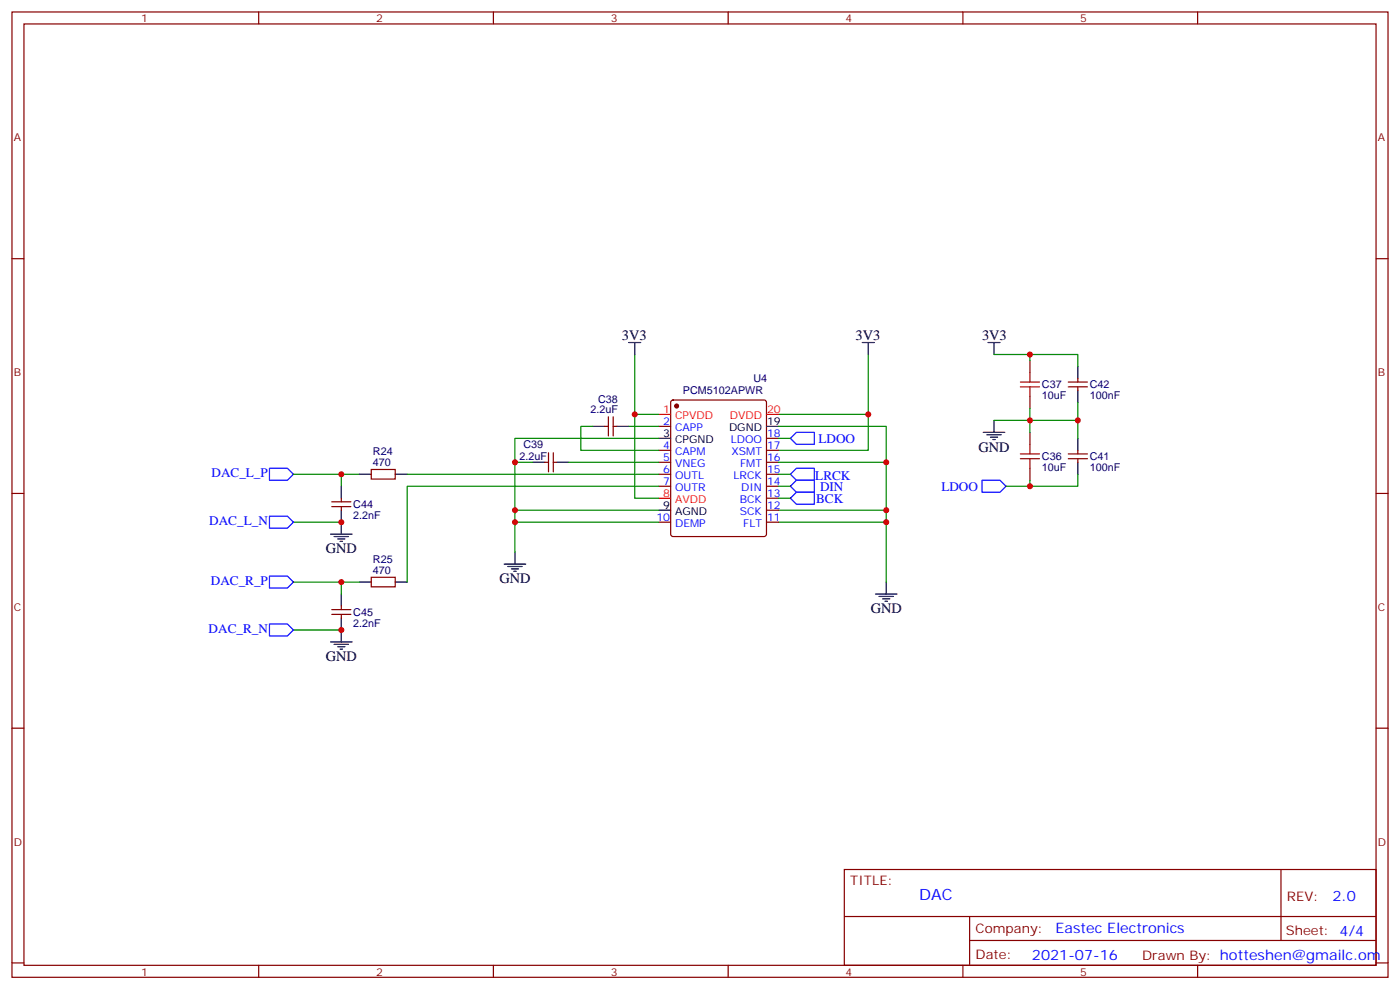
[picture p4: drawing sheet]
<svg xmlns="http://www.w3.org/2000/svg" width="412mm" height="292mm" viewBox="0 0 412 292" stroke-linecap="round" stroke-linejoin="round" font-family="sans-serif">
<g fill="none" stroke="#870000" stroke-width=".35">
<path d="M3.5 3.5h405.4v284.4h-405.4zM7.1 7.1h398.2v277.2h-398.2zM76.2 3.5v3.6M145.3 3.5v3.6M214.5 3.5v3.6M283.6 3.5v3.6M352.8 3.5v3.6M3.5 76.2h3.6M405.3 76.2h3.6M197.8 118l.5-.2h26.8l.5 .2 .2 .5v38.8l-.3 .5-.4 .2h-26.8l-.5-.2-.2-.5v-38.8zM303.4 106.2v3.5M303.4 116.8v3.5"/>
<path d="M314.7 113.9h5.6M314.7 112.5h5.6M317.5 111.5v1M317.5 113.9v1.1M109.4 138.3h7v2.8h-7zM160.5 136.2h1.1M161.6 133.3v5.7M163 136.2h1M163 133.3v5.7M178.2 125.6h1M179.2 122.8v5.6M180.6 125.6h1.1"/>
<path d="M180.6 122.8v5.6M194 125.6h3.6M194 132.6h3.6M194 136.2h3.6M194 139.7h3.6M225.8 132.6h3.5M225.8 136.2h3.5M225.8 139.7h3.5M225.8 129.1h3.5M303.4 127.4v3.5M303.4 137.9v3.6M314.7 135.1h5.6"/>
<path d="M314.7 133.7h5.6M317.5 132.6v1.1M317.5 135.1v1.1M3.5 145.3h3.6M97.7 149.2h5.7M97.7 147.8h5.7M100.5 146.8v1M100.5 149.2v1.1M194 143.2h3.6M194 153.8h3.6M225.8 143.2h3.5M225.8 153.8h3.5"/>
<path d="M225.8 150.3h3.5M225.8 146.8h3.5M405.3 145.3h3.6M97.7 179.6h5.7M100.5 178.5v1.1M109.4 170h7v2.9h-7zM97.7 181h5.7M100.5 181v1M3.5 214.5h3.6M405.3 214.5h3.6M248.7 256.1h156.6v28.2h-156.6zM377.3 256.1v20.9"/>
<path d="M248.7 270h156.5M285.6 277h119.6M285.6 270v14.1M3.5 283.6h3.6M76.2 284.3v3.6M145.3 284.3v3.6M214.5 284.3v3.6M283.6 284.3v3.6M352.8 284.3v3.6M405.3 283.6h3.6"/>
</g>
<g fill="none" stroke="#008700" stroke-width=".35">
<path d="M187 104.4v17.7M255.8 104.4v28.2h-26.5M292.8 104.4h24.7v3.5M303.4 104.4v1.8M317.5 118.5v5.3h-24.7M86.4 139.7h14.1M105.8 139.7h-5.3v3.5M119.9 139.7h74.1M151.7 136.2h5.3M167.6 136.2h26.4M174.6 125.6h-3.5v7h22.9M185.2 125.6h8.8"/>
<path d="M194 129.1h-42.3v24.7M194 122.1h-7v24.7h7M229.3 125.6h31.8v45.8M229.3 122.1h26.5M229.3 139.7h3.5M229.3 129.1h3.5M229.3 136.2h31.8M303.4 120.3v7.1M317.5 139.7v3.5h-21.2M317.5 123.8v5.3M86.4 153.8h14.1M151.7 150.3h42.3"/>
<path d="M194 153.8h-42.3v8.8M194 143.2h-74.1v28.2M229.3 153.8h31.8M229.3 150.3h31.8M229.3 146.8h3.5M229.3 143.2h3.5M303.4 141.5v1.7M86.4 171.4h14.1M105.8 171.4h-5.3v3.6M86.4 185.6h14.1"/>
</g>
<g fill="none" stroke="#000" stroke-width=".35">
<path d="M185.2 100.9h3.5M187 100.9v3.5M254 100.9h3.5M255.8 100.9v3.5M291 100.9h3.6M292.8 100.9v3.5M317.5 107.9v3.6M317.5 115v3.5M105.8 139.7h3.6M116.4 139.7h3.5M157 136.2h3.5M164 136.2h3.6"/>
<path d="M174.6 125.6h3.6M181.7 125.6h3.5M194 129.1h3.6M225.8 125.6h3.5M289.6 127.4h6.4M290.7 128.1h4.2M291.7 128.8h2.2M292.5 129.5h.7M292.8 123.8v3.6M317.5 129.1v3.5M317.5 136.2v3.5M97.4 157.3h6.3"/>
<path d="M98.4 158h4.3M99.5 158.7h2.1M100.2 159.5h.7M100.5 143.2v3.6M100.5 150.3v7M194 150.3h3.6M100.5 175v3.5M105.8 171.4h3.6M116.4 171.4h3.5M148.5 166.2h6.4M149.6 166.9h4.2M150.6 167.6h2.2"/>
<path d="M151.3 168.3h.7M151.7 162.6v3.6M257.9 175h6.3M258.9 175.7h4.3M260 176.4h2.1M260.7 177.1h.7M261.1 171.4v3.6M97.4 189.1h6.3M98.4 189.8h4.3M99.5 190.5h2.1M100.2 191.2h.7M100.5 182v7.1"/>
</g>
<circle cx="199.3" cy="119.6" r=".53" fill="#870000" stroke="#870000" stroke-width=".35"/>
<path d="M194 122.1h3.6M225.8 122.1h3.5M194 146.8h3.6" fill="none" stroke="#f00" stroke-width=".35"/>
<path d="M79.4 137.9h5.3l1.7 1.8-1.7 1.8h-5.3zM234.6 127.4h5.3v3.5h-5.3l-1.8-1.8zM234.6 137.9h5.3v3.6h-5.3l-1.8-1.8zM79.4 152h5.3l1.7 1.8-1.7 1.8h-5.3zM234.6 145h5.3v3.5h-5.3l-1.8-1.7zM234.6 141.5h5.3v3.5h-5.3l-1.8-1.8zM289.3 141.5h5.3l1.7 1.7-1.7 1.8h-5.3zM79.4 169.7h5.3l1.7 1.7-1.7 1.8h-5.3zM79.4 183.8h5.3l1.7 1.8-1.7 1.7h-5.3z" fill="none" stroke="#00f" stroke-width=".35"/>
<path d="M300.6 113.9h5.6M300.6 112.5h5.6M303.4 109.7v2.8M303.4 113.9v2.9M300.6 135.1h5.6M300.6 133.7h5.6M303.4 130.9v2.8M303.4 135.1v2.8" fill="none" stroke="#a10000" stroke-width=".35"/>
<g fill="#c00">
<circle cx="187" cy="122.1" r=".88"/>
<circle cx="255.8" cy="122.1" r=".88"/>
<circle cx="261.1" cy="153.8" r=".88"/>
<circle cx="261.1" cy="150.3" r=".88"/>
<circle cx="100.5" cy="185.6" r=".88"/>
<circle cx="100.5" cy="153.8" r=".88"/>
<circle cx="100.5" cy="171.4" r=".88"/>
<circle cx="100.5" cy="139.7" r=".88"/>
<circle cx="317.5" cy="123.8" r=".88"/>
<circle cx="151.7" cy="153.8" r=".88"/>
<circle cx="151.7" cy="150.3" r=".88"/>
<circle cx="151.7" cy="136.2" r=".88"/>
<circle cx="303.4" cy="104.4" r=".88"/>
<circle cx="303.4" cy="123.8" r=".88"/>
<circle cx="303.4" cy="143.2" r=".88"/>
<circle cx="261.1" cy="136.2" r=".88"/>
</g>
<text font-size="4.6" fill="#00f" x="270.8" y="265.1">DAC</text>
<g font-size="4.2">
<text x="183.2" y="100.2">3V3</text>
<text x="252" y="100.2">3V3</text>
<text x="289.3" y="100.2">3V3</text>
<text x="288.2" y="133">GND</text>
<text x="96" y="163">GND</text>
<text x="147.1" y="171.8">GND</text>
<text x="256.5" y="180.6">GND</text>
<text x="96" y="194.7">GND</text>
</g>
<g font-size="4.2" fill="#00f">
<text x="392.5" y="265.4">2.0</text>
<text x="310.9" y="274.9">Eastec Electronics</text>
<text x="304" y="282.7">2021-07-16</text>
</g>
<g font-size="3.9" fill="#00f">
<text x="241.1" y="130.4">LDOO</text>
<text x="62.3" y="140.5">DAC_L_P</text>
<text x="240.2" y="141.5">LRCK</text>
<text x="240.4" y="148">BCK</text>
<text x="241.6" y="144.5">DIN</text>
<text x="277.3" y="144.5">LDOO</text>
<text x="61.7" y="154.6">DAC_L_N</text>
<text x="62.1" y="172.2">DAC_R_P</text>
<text x="61.5" y="186.3">DAC_R_N</text>
</g>
<g font-size="3.9" fill="#800">
<text x="250.5" y="260.7">TITLE:</text>
<text x="379.1" y="265.4">REV:</text>
<text x="287.4" y="274.9">Company:</text>
<text x="378.7" y="275.5">Sheet: 4/4</text>
<text x="287.4" y="282.6">Date:</text>
<text x="336.4" y="282.7">Drawn By: hotteshen@gmailc.om</text>
</g>
<g font-size="3.2" fill="#800">
<text x="41.6" y="6.5">1</text>
<text x="110.8" y="6.5">2</text>
<text x="179.9" y="6.5">3</text>
<text x="249.1" y="6.5">4</text>
<text x="318.2" y="6.5">5</text>
<text x="4.1" y="41.6">A</text>
<text x="405.9" y="41.6">A</text>
<text x="4.1" y="110.8">B</text>
<text x="405.9" y="110.8">B</text>
<text x="4.1" y="179.9">C</text>
<text x="405.9" y="179.9">C</text>
<text x="4.1" y="249.1">D</text>
<text x="405.9" y="249.1">D</text>
<text x="41.6" y="287.3">1</text>
<text x="110.8" y="287.3">2</text>
<text x="179.9" y="287.3">3</text>
<text x="249.1" y="287.3">4</text>
<text x="318.2" y="287.3">5</text>
</g>
<g font-size="3.2" fill="#000080">
<text x="221.9" y="112.6">U4</text>
<text x="176.2" y="118.6">C38</text>
<text x="201.2" y="116.1">PCM5102APWR</text>
<text x="306.9" y="117.5">10uF</text>
<text x="306.9" y="114.4">C37</text>
<text x="321" y="117.6">100nF</text>
<text x="321" y="114.4">C42</text>
<text x="173.9" y="121.7">2.2uF</text>
<text x="109.9" y="137.2">470</text>
<text x="109.9" y="134">R24</text>
<text x="153.1" y="135.5">2.2uF</text>
<text x="154.2" y="132">C39</text>
<text x="306.9" y="135.6">C36</text>
<text x="321" y="135.6">C41</text>
<text x="306.9" y="138.7">10uF</text>
<text x="321" y="138.8">100nF</text>
<text x="104.1" y="149.7">C44</text>
<text x="104.1" y="152.9">2.2nF</text>
<text x="109.9" y="165.8">R25</text>
<text x="109.9" y="169">470</text>
<text x="104.1" y="184.6">2.2nF</text>
<text x="104.1" y="181.4">C45</text>
</g>
<g font-size="3.2" fill="#f00">
<text x="195.4" y="121.7">1</text>
<text x="198.9" y="123.5">CPVDD</text>
<text x="215" y="123.5">DVDD</text>
<text x="226" y="121.7">20</text>
<text x="195.4" y="146.4">8</text>
<text x="198.9" y="148.2">AVDD</text>
</g>
<g font-size="3.2" fill="#00f">
<text x="195.4" y="125.2">2</text>
<text x="198.9" y="127">CAPP</text>
<text x="215.3" y="130.5">LDOO</text>
<text x="226" y="128.8">18</text>
<text x="195.4" y="132.3">4</text>
<text x="195.4" y="135.8">5</text>
<text x="198.9" y="134.1">CAPM</text>
<text x="198.9" y="137.6">VNEG</text>
<text x="215.5" y="134.1">XSMT</text>
<text x="218" y="137.6">FMT</text>
<text x="226" y="135.8">16</text>
<text x="226" y="132.3">17</text>
<text x="195.4" y="139.3">6</text>
<text x="195.4" y="142.9">7</text>
<text x="198.9" y="141.1">OUTL</text>
<text x="216.1" y="141.1">LRCK</text>
<text x="226" y="142.9">14</text>
<text x="226" y="139.3">15</text>
<text x="198.9" y="144.6">OUTR</text>
<text x="217.9" y="148.2">BCK</text>
<text x="218.3" y="144.6">DIN</text>
<text x="226" y="149.9">12</text>
<text x="226" y="146.4">13</text>
<text x="193.3" y="153.5">10</text>
<text x="198.9" y="155.2">DEMP</text>
<text x="217.9" y="151.7">SCK</text>
<text x="218.9" y="155.2">FLT</text>
<text x="226" y="153.5">11</text>
</g>
<g font-size="3.2">
<text x="226" y="125.2">19</text>
<text x="195.4" y="128.8">3</text>
<text x="198.9" y="130.5">CPGND</text>
<text x="214.7" y="127">DGND</text>
<text x="195.4" y="149.9">9</text>
<text x="198.9" y="151.7">AGND</text>
</g>
</svg>
